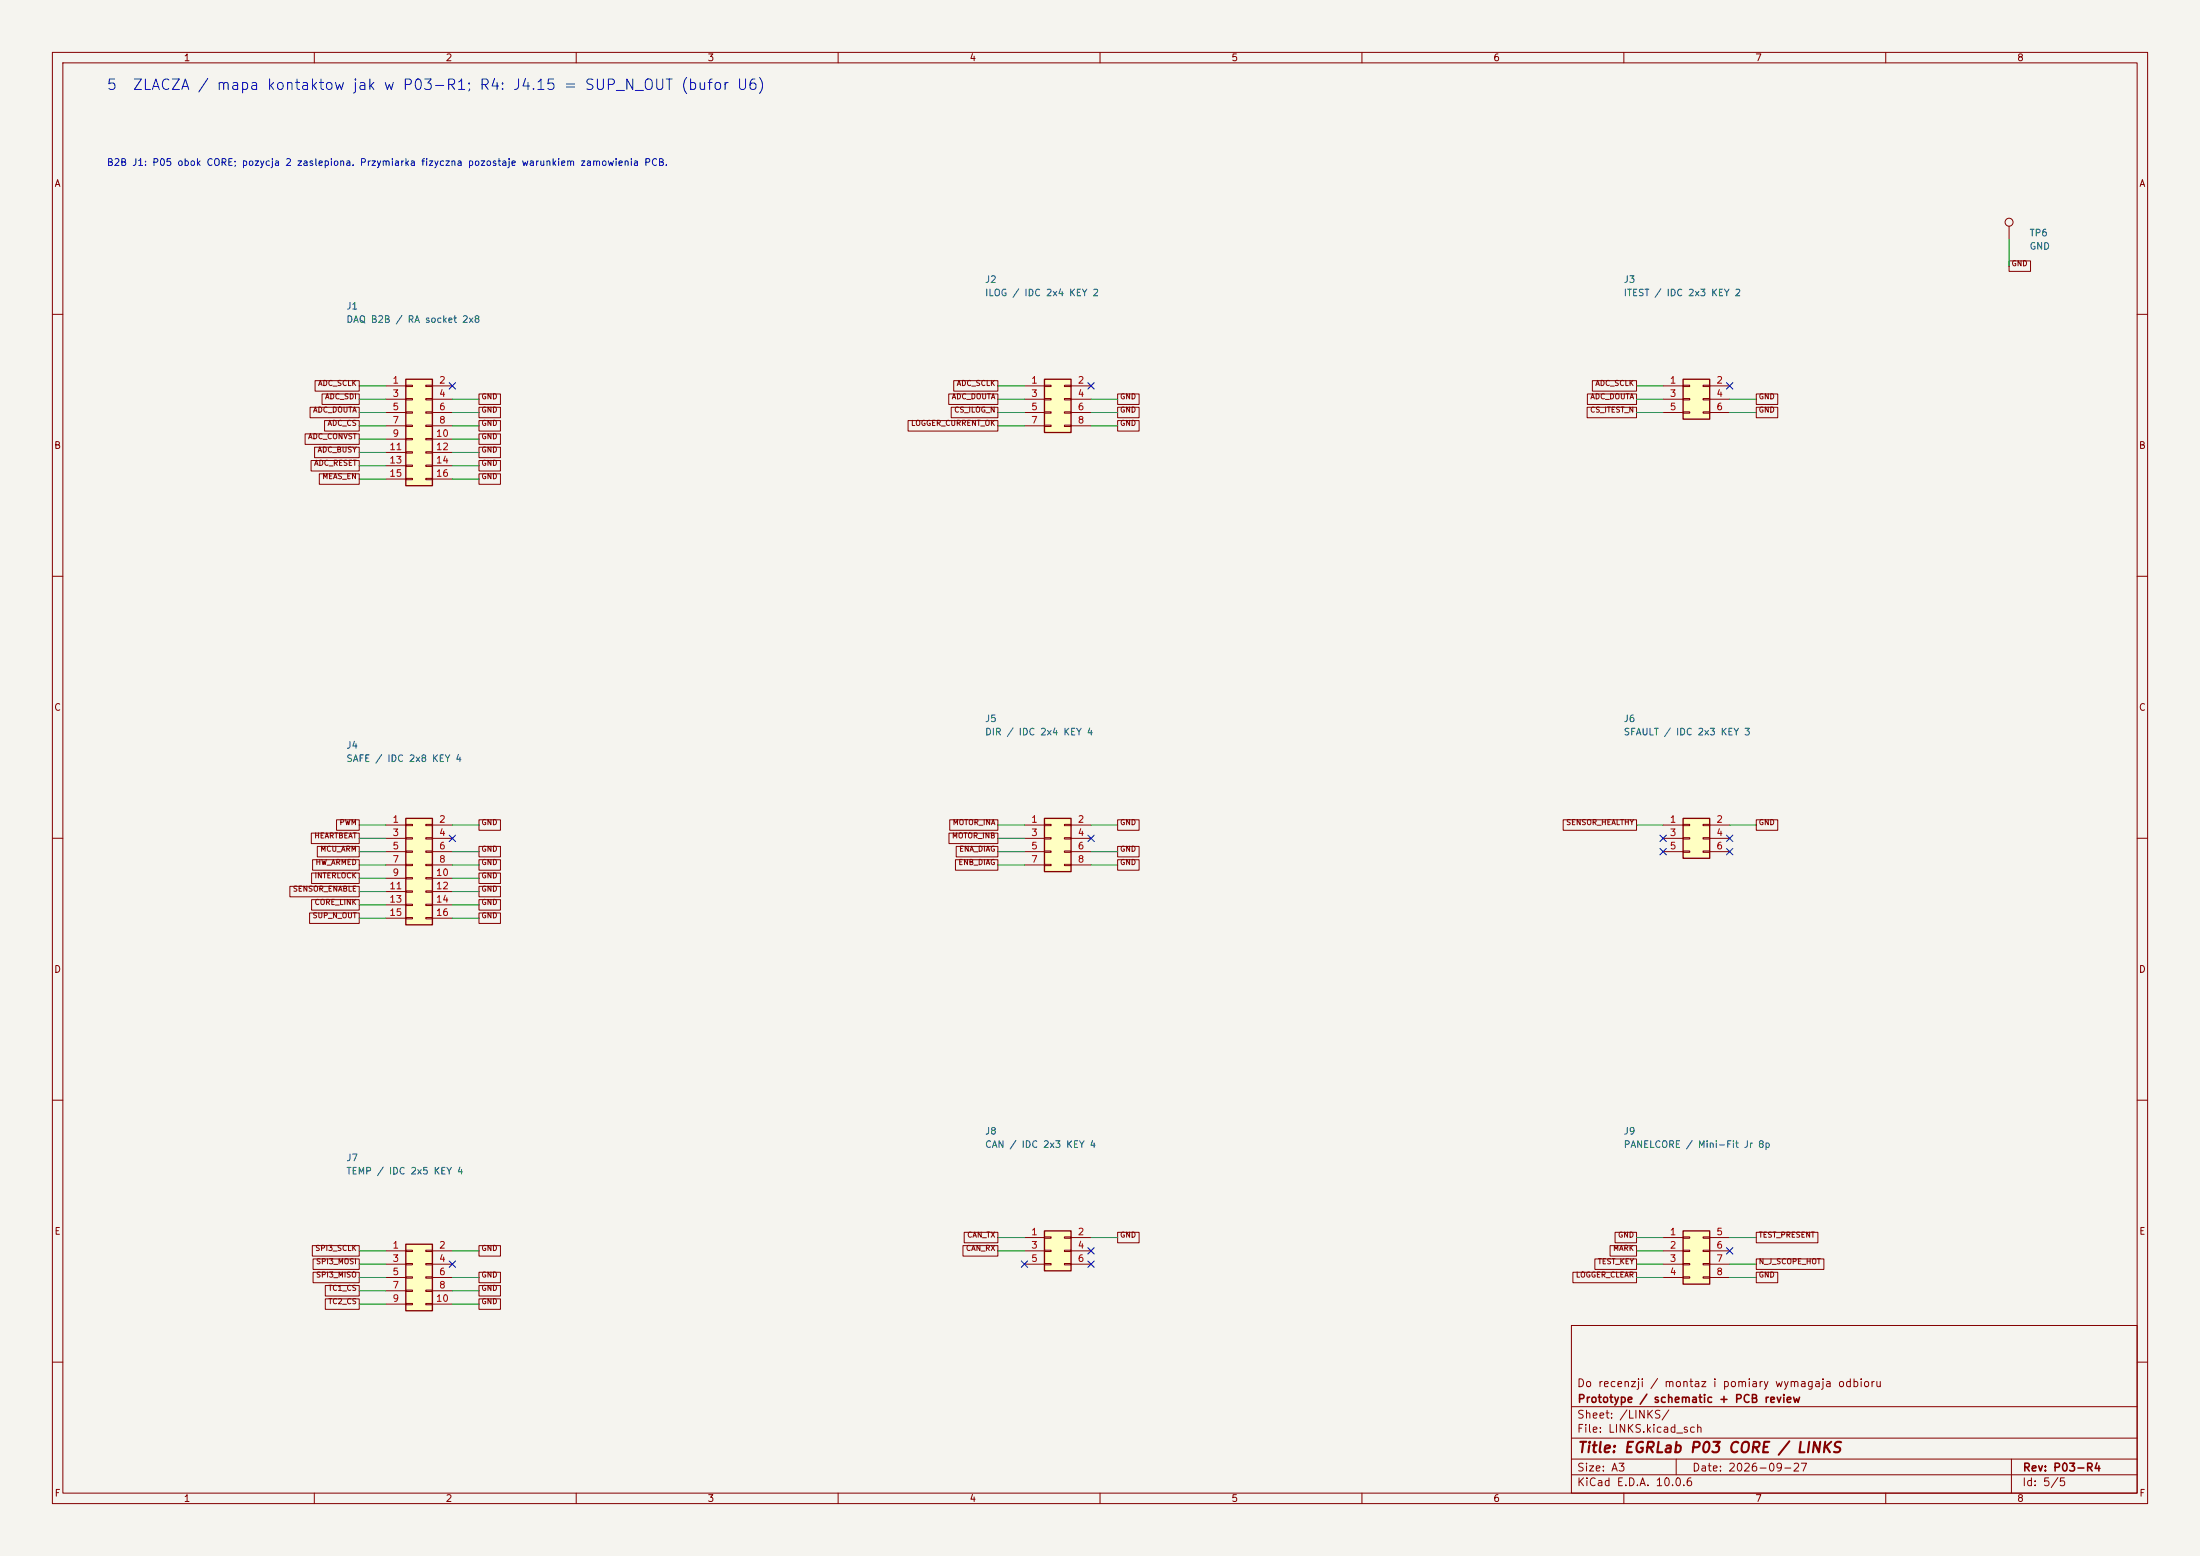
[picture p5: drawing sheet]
(kicad_sch (version 20250114) (generator "eeschema") (paper "A3") (title_block (title "EGRLab P03 CORE / LINKS") (date "2026-09-27") (rev "P03-R4") (company "Prototype / schematic + PCB review") (comment 1 "Do recenzji / montaz i pomiary wymagaja odbioru"))(lib_symbols (symbol "P03:Conn_02x08_Odd_Even" (pin_names (offset 1.016) (hide yes)) (exclude_from_sim no) (in_bom yes) (on_board yes) (in_pos_files yes) (duplicate_pin_numbers_are_jumpers no) (symbol "Conn_02x08_Odd_Even_1_1" (rectangle (start -1.27 8.89) (end 3.81 -11.43) (stroke (width 0.254) (type default)) (fill (type background))) (rectangle (start -1.27 7.747) (end 0 7.493) (stroke (width 0.1524) (type default)) (fill (type none))) (rectangle (start -1.27 5.207) (end 0 4.953) (stroke (width 0.1524) (type default)) (fill (type none))) (rectangle (start -1.27 2.667) (end 0 2.413) (stroke (width 0.1524) (type default)) (fill (type none))) (rectangle (start -1.27 0.127) (end 0 -0.127) (stroke (width 0.1524) (type default)) (fill (type none))) (rectangle (start -1.27 -2.413) (end 0 -2.667) (stroke (width 0.1524) (type default)) (fill (type none))) (rectangle (start -1.27 -4.953) (end 0 -5.207) (stroke (width 0.1524) (type default)) (fill (type none))) (rectangle (start -1.27 -7.493) (end 0 -7.747) (stroke (width 0.1524) (type default)) (fill (type none))) (rectangle (start -1.27 -10.033) (end 0 -10.287) (stroke (width 0.1524) (type default)) (fill (type none))) (rectangle (start 3.81 7.747) (end 2.54 7.493) (stroke (width 0.1524) (type default)) (fill (type none))) (rectangle (start 3.81 5.207) (end 2.54 4.953) (stroke (width 0.1524) (type default)) (fill (type none))) (rectangle (start 3.81 2.667) (end 2.54 2.413) (stroke (width 0.1524) (type default)) (fill (type none))) (rectangle (start 3.81 0.127) (end 2.54 -0.127) (stroke (width 0.1524) (type default)) (fill (type none))) (rectangle (start 3.81 -2.413) (end 2.54 -2.667) (stroke (width 0.1524) (type default)) (fill (type none))) (rectangle (start 3.81 -4.953) (end 2.54 -5.207) (stroke (width 0.1524) (type default)) (fill (type none))) (rectangle (start 3.81 -7.493) (end 2.54 -7.747) (stroke (width 0.1524) (type default)) (fill (type none))) (rectangle (start 3.81 -10.033) (end 2.54 -10.287) (stroke (width 0.1524) (type default)) (fill (type none))) (pin passive line (at -5.08 7.62 0) (length 3.81) (name "Pin_1" (effects (font (size 1.27 1.27)))) (number "1" (effects (font (size 1.27 1.27))))) (pin passive line (at 7.62 7.62 180) (length 3.81) (name "Pin_2" (effects (font (size 1.27 1.27)))) (number "2" (effects (font (size 1.27 1.27))))) (pin passive line (at -5.08 5.08 0) (length 3.81) (name "Pin_3" (effects (font (size 1.27 1.27)))) (number "3" (effects (font (size 1.27 1.27))))) (pin passive line (at 7.62 5.08 180) (length 3.81) (name "Pin_4" (effects (font (size 1.27 1.27)))) (number "4" (effects (font (size 1.27 1.27))))) (pin passive line (at -5.08 2.54 0) (length 3.81) (name "Pin_5" (effects (font (size 1.27 1.27)))) (number "5" (effects (font (size 1.27 1.27))))) (pin passive line (at 7.62 2.54 180) (length 3.81) (name "Pin_6" (effects (font (size 1.27 1.27)))) (number "6" (effects (font (size 1.27 1.27))))) (pin passive line (at -5.08 0 0) (length 3.81) (name "Pin_7" (effects (font (size 1.27 1.27)))) (number "7" (effects (font (size 1.27 1.27))))) (pin passive line (at 7.62 0 180) (length 3.81) (name "Pin_8" (effects (font (size 1.27 1.27)))) (number "8" (effects (font (size 1.27 1.27))))) (pin passive line (at -5.08 -2.54 0) (length 3.81) (name "Pin_9" (effects (font (size 1.27 1.27)))) (number "9" (effects (font (size 1.27 1.27))))) (pin passive line (at 7.62 -2.54 180) (length 3.81) (name "Pin_10" (effects (font (size 1.27 1.27)))) (number "10" (effects (font (size 1.27 1.27))))) (pin passive line (at -5.08 -5.08 0) (length 3.81) (name "Pin_11" (effects (font (size 1.27 1.27)))) (number "11" (effects (font (size 1.27 1.27))))) (pin passive line (at 7.62 -5.08 180) (length 3.81) (name "Pin_12" (effects (font (size 1.27 1.27)))) (number "12" (effects (font (size 1.27 1.27))))) (pin passive line (at -5.08 -7.62 0) (length 3.81) (name "Pin_13" (effects (font (size 1.27 1.27)))) (number "13" (effects (font (size 1.27 1.27))))) (pin passive line (at 7.62 -7.62 180) (length 3.81) (name "Pin_14" (effects (font (size 1.27 1.27)))) (number "14" (effects (font (size 1.27 1.27))))) (pin passive line (at -5.08 -10.16 0) (length 3.81) (name "Pin_15" (effects (font (size 1.27 1.27)))) (number "15" (effects (font (size 1.27 1.27))))) (pin passive line (at 7.62 -10.16 180) (length 3.81) (name "Pin_16" (effects (font (size 1.27 1.27)))) (number "16" (effects (font (size 1.27 1.27)))))) (embedded_fonts no))(symbol "P03:Conn_02x04_Odd_Even" (pin_names (offset 1.016) (hide yes)) (exclude_from_sim no) (in_bom yes) (on_board yes) (in_pos_files yes) (duplicate_pin_numbers_are_jumpers no) (symbol "Conn_02x04_Odd_Even_1_1" (rectangle (start -1.27 3.81) (end 3.81 -6.35) (stroke (width 0.254) (type default)) (fill (type background))) (rectangle (start -1.27 2.667) (end 0 2.413) (stroke (width 0.1524) (type default)) (fill (type none))) (rectangle (start -1.27 0.127) (end 0 -0.127) (stroke (width 0.1524) (type default)) (fill (type none))) (rectangle (start -1.27 -2.413) (end 0 -2.667) (stroke (width 0.1524) (type default)) (fill (type none))) (rectangle (start -1.27 -4.953) (end 0 -5.207) (stroke (width 0.1524) (type default)) (fill (type none))) (rectangle (start 3.81 2.667) (end 2.54 2.413) (stroke (width 0.1524) (type default)) (fill (type none))) (rectangle (start 3.81 0.127) (end 2.54 -0.127) (stroke (width 0.1524) (type default)) (fill (type none))) (rectangle (start 3.81 -2.413) (end 2.54 -2.667) (stroke (width 0.1524) (type default)) (fill (type none))) (rectangle (start 3.81 -4.953) (end 2.54 -5.207) (stroke (width 0.1524) (type default)) (fill (type none))) (pin passive line (at -5.08 2.54 0) (length 3.81) (name "Pin_1" (effects (font (size 1.27 1.27)))) (number "1" (effects (font (size 1.27 1.27))))) (pin passive line (at 7.62 2.54 180) (length 3.81) (name "Pin_2" (effects (font (size 1.27 1.27)))) (number "2" (effects (font (size 1.27 1.27))))) (pin passive line (at -5.08 0 0) (length 3.81) (name "Pin_3" (effects (font (size 1.27 1.27)))) (number "3" (effects (font (size 1.27 1.27))))) (pin passive line (at 7.62 0 180) (length 3.81) (name "Pin_4" (effects (font (size 1.27 1.27)))) (number "4" (effects (font (size 1.27 1.27))))) (pin passive line (at -5.08 -2.54 0) (length 3.81) (name "Pin_5" (effects (font (size 1.27 1.27)))) (number "5" (effects (font (size 1.27 1.27))))) (pin passive line (at 7.62 -2.54 180) (length 3.81) (name "Pin_6" (effects (font (size 1.27 1.27)))) (number "6" (effects (font (size 1.27 1.27))))) (pin passive line (at -5.08 -5.08 0) (length 3.81) (name "Pin_7" (effects (font (size 1.27 1.27)))) (number "7" (effects (font (size 1.27 1.27))))) (pin passive line (at 7.62 -5.08 180) (length 3.81) (name "Pin_8" (effects (font (size 1.27 1.27)))) (number "8" (effects (font (size 1.27 1.27)))))) (embedded_fonts no))(symbol "P03:Conn_02x03_Odd_Even" (pin_names (offset 1.016) (hide yes)) (exclude_from_sim no) (in_bom yes) (on_board yes) (in_pos_files yes) (duplicate_pin_numbers_are_jumpers no) (symbol "Conn_02x03_Odd_Even_1_1" (rectangle (start -1.27 3.81) (end 3.81 -3.81) (stroke (width 0.254) (type default)) (fill (type background))) (rectangle (start -1.27 2.667) (end 0 2.413) (stroke (width 0.1524) (type default)) (fill (type none))) (rectangle (start -1.27 0.127) (end 0 -0.127) (stroke (width 0.1524) (type default)) (fill (type none))) (rectangle (start -1.27 -2.413) (end 0 -2.667) (stroke (width 0.1524) (type default)) (fill (type none))) (rectangle (start 3.81 2.667) (end 2.54 2.413) (stroke (width 0.1524) (type default)) (fill (type none))) (rectangle (start 3.81 0.127) (end 2.54 -0.127) (stroke (width 0.1524) (type default)) (fill (type none))) (rectangle (start 3.81 -2.413) (end 2.54 -2.667) (stroke (width 0.1524) (type default)) (fill (type none))) (pin passive line (at -5.08 2.54 0) (length 3.81) (name "Pin_1" (effects (font (size 1.27 1.27)))) (number "1" (effects (font (size 1.27 1.27))))) (pin passive line (at 7.62 2.54 180) (length 3.81) (name "Pin_2" (effects (font (size 1.27 1.27)))) (number "2" (effects (font (size 1.27 1.27))))) (pin passive line (at -5.08 0 0) (length 3.81) (name "Pin_3" (effects (font (size 1.27 1.27)))) (number "3" (effects (font (size 1.27 1.27))))) (pin passive line (at 7.62 0 180) (length 3.81) (name "Pin_4" (effects (font (size 1.27 1.27)))) (number "4" (effects (font (size 1.27 1.27))))) (pin passive line (at -5.08 -2.54 0) (length 3.81) (name "Pin_5" (effects (font (size 1.27 1.27)))) (number "5" (effects (font (size 1.27 1.27))))) (pin passive line (at 7.62 -2.54 180) (length 3.81) (name "Pin_6" (effects (font (size 1.27 1.27)))) (number "6" (effects (font (size 1.27 1.27)))))) (embedded_fonts no))(symbol "P03:Conn_02x05_Odd_Even" (pin_names (offset 1.016) (hide yes)) (exclude_from_sim no) (in_bom yes) (on_board yes) (in_pos_files yes) (duplicate_pin_numbers_are_jumpers no) (symbol "Conn_02x05_Odd_Even_1_1" (rectangle (start -1.27 6.35) (end 3.81 -6.35) (stroke (width 0.254) (type default)) (fill (type background))) (rectangle (start -1.27 5.207) (end 0 4.953) (stroke (width 0.1524) (type default)) (fill (type none))) (rectangle (start -1.27 2.667) (end 0 2.413) (stroke (width 0.1524) (type default)) (fill (type none))) (rectangle (start -1.27 0.127) (end 0 -0.127) (stroke (width 0.1524) (type default)) (fill (type none))) (rectangle (start -1.27 -2.413) (end 0 -2.667) (stroke (width 0.1524) (type default)) (fill (type none))) (rectangle (start -1.27 -4.953) (end 0 -5.207) (stroke (width 0.1524) (type default)) (fill (type none))) (rectangle (start 3.81 5.207) (end 2.54 4.953) (stroke (width 0.1524) (type default)) (fill (type none))) (rectangle (start 3.81 2.667) (end 2.54 2.413) (stroke (width 0.1524) (type default)) (fill (type none))) (rectangle (start 3.81 0.127) (end 2.54 -0.127) (stroke (width 0.1524) (type default)) (fill (type none))) (rectangle (start 3.81 -2.413) (end 2.54 -2.667) (stroke (width 0.1524) (type default)) (fill (type none))) (rectangle (start 3.81 -4.953) (end 2.54 -5.207) (stroke (width 0.1524) (type default)) (fill (type none))) (pin passive line (at -5.08 5.08 0) (length 3.81) (name "Pin_1" (effects (font (size 1.27 1.27)))) (number "1" (effects (font (size 1.27 1.27))))) (pin passive line (at 7.62 5.08 180) (length 3.81) (name "Pin_2" (effects (font (size 1.27 1.27)))) (number "2" (effects (font (size 1.27 1.27))))) (pin passive line (at -5.08 2.54 0) (length 3.81) (name "Pin_3" (effects (font (size 1.27 1.27)))) (number "3" (effects (font (size 1.27 1.27))))) (pin passive line (at 7.62 2.54 180) (length 3.81) (name "Pin_4" (effects (font (size 1.27 1.27)))) (number "4" (effects (font (size 1.27 1.27))))) (pin passive line (at -5.08 0 0) (length 3.81) (name "Pin_5" (effects (font (size 1.27 1.27)))) (number "5" (effects (font (size 1.27 1.27))))) (pin passive line (at 7.62 0 180) (length 3.81) (name "Pin_6" (effects (font (size 1.27 1.27)))) (number "6" (effects (font (size 1.27 1.27))))) (pin passive line (at -5.08 -2.54 0) (length 3.81) (name "Pin_7" (effects (font (size 1.27 1.27)))) (number "7" (effects (font (size 1.27 1.27))))) (pin passive line (at 7.62 -2.54 180) (length 3.81) (name "Pin_8" (effects (font (size 1.27 1.27)))) (number "8" (effects (font (size 1.27 1.27))))) (pin passive line (at -5.08 -5.08 0) (length 3.81) (name "Pin_9" (effects (font (size 1.27 1.27)))) (number "9" (effects (font (size 1.27 1.27))))) (pin passive line (at 7.62 -5.08 180) (length 3.81) (name "Pin_10" (effects (font (size 1.27 1.27)))) (number "10" (effects (font (size 1.27 1.27)))))) (embedded_fonts no))(symbol "P03:Conn_02x04_Top_Bottom" (pin_names (offset 1.016) (hide yes)) (exclude_from_sim no) (in_bom yes) (on_board yes) (in_pos_files yes) (duplicate_pin_numbers_are_jumpers no) (symbol "Conn_02x04_Top_Bottom_1_1" (rectangle (start -1.27 3.81) (end 3.81 -6.35) (stroke (width 0.254) (type default)) (fill (type background))) (rectangle (start -1.27 2.667) (end 0 2.413) (stroke (width 0.1524) (type default)) (fill (type none))) (rectangle (start -1.27 0.127) (end 0 -0.127) (stroke (width 0.1524) (type default)) (fill (type none))) (rectangle (start -1.27 -2.413) (end 0 -2.667) (stroke (width 0.1524) (type default)) (fill (type none))) (rectangle (start -1.27 -4.953) (end 0 -5.207) (stroke (width 0.1524) (type default)) (fill (type none))) (rectangle (start 3.81 2.667) (end 2.54 2.413) (stroke (width 0.1524) (type default)) (fill (type none))) (rectangle (start 3.81 0.127) (end 2.54 -0.127) (stroke (width 0.1524) (type default)) (fill (type none))) (rectangle (start 3.81 -2.413) (end 2.54 -2.667) (stroke (width 0.1524) (type default)) (fill (type none))) (rectangle (start 3.81 -4.953) (end 2.54 -5.207) (stroke (width 0.1524) (type default)) (fill (type none))) (pin passive line (at -5.08 2.54 0) (length 3.81) (name "Pin_1" (effects (font (size 1.27 1.27)))) (number "1" (effects (font (size 1.27 1.27))))) (pin passive line (at -5.08 0 0) (length 3.81) (name "Pin_2" (effects (font (size 1.27 1.27)))) (number "2" (effects (font (size 1.27 1.27))))) (pin passive line (at -5.08 -2.54 0) (length 3.81) (name "Pin_3" (effects (font (size 1.27 1.27)))) (number "3" (effects (font (size 1.27 1.27))))) (pin passive line (at -5.08 -5.08 0) (length 3.81) (name "Pin_4" (effects (font (size 1.27 1.27)))) (number "4" (effects (font (size 1.27 1.27))))) (pin passive line (at 7.62 2.54 180) (length 3.81) (name "Pin_5" (effects (font (size 1.27 1.27)))) (number "5" (effects (font (size 1.27 1.27))))) (pin passive line (at 7.62 0 180) (length 3.81) (name "Pin_6" (effects (font (size 1.27 1.27)))) (number "6" (effects (font (size 1.27 1.27))))) (pin passive line (at 7.62 -2.54 180) (length 3.81) (name "Pin_7" (effects (font (size 1.27 1.27)))) (number "7" (effects (font (size 1.27 1.27))))) (pin passive line (at 7.62 -5.08 180) (length 3.81) (name "Pin_8" (effects (font (size 1.27 1.27)))) (number "8" (effects (font (size 1.27 1.27)))))) (embedded_fonts no))(symbol "P03:TestPoint" (pin_numbers (hide yes)) (pin_names (offset 0.762) (hide yes)) (exclude_from_sim no) (in_bom yes) (on_board yes) (in_pos_files yes) (duplicate_pin_numbers_are_jumpers no) (symbol "TestPoint_0_1" (circle (center 0 3.302) (radius 0.762) (stroke (width 0) (type default)) (fill (type none)))) (symbol "TestPoint_1_1" (pin passive line (at 0 0 90) (length 2.54) (name "1" (effects (font (size 1.27 1.27)))) (number "1" (effects (font (size 1.27 1.27)))))) (embedded_fonts no)))(symbol (lib_id "P03:Conn_02x08_Odd_Even") (at 78.74 81.28 0) (unit 1) (in_bom yes) (on_board yes) (dnp no) (property "Reference" "J1" (at 66.04 58.42 0) (effects (font (size 1.27 1.27)) (justify left))) (property "Value" "DAQ B2B / RA socket 2x8" (at 66.04 60.96 0) (effects (font (size 1.27 1.27)) (justify left)))(property "Footprint" "Connector_PinSocket_2.54mm:PinSocket_2x08_P2.54mm_Horizontal" (at 78.74 81.28 0) (effects (font (size 1 1)) hide))(property "MPN" "Samtec SSW-108-02-G-D-RA (right-angle 2x8 socket, Au) or equivalent" (at 78.74 81.28 0) (effects (font (size 1 1)) hide))(property "BaselineRef" "J_DAQA" (at 78.74 81.28 0) (effects (font (size 1 1)) hide))(property "Datasheet" "https://www.samtec.com/products/ssw" (at 78.74 81.28 0) (effects (font (size 1 1)) hide))(pin "1")(pin "2")(pin "3")(pin "4")(pin "5")(pin "6")(pin "7")(pin "8")(pin "9")(pin "10")(pin "11")(pin "12")(pin "13")(pin "14")(pin "15")(pin "16"))(symbol (lib_id "P03:Conn_02x04_Odd_Even") (at 200.66 76.2 0) (unit 1) (in_bom yes) (on_board yes) (dnp no) (property "Reference" "J2" (at 187.96 53.34 0) (effects (font (size 1.27 1.27)) (justify left))) (property "Value" "ILOG / IDC 2x4 KEY 2" (at 187.96 55.88 0) (effects (font (size 1.27 1.27)) (justify left)))(property "Footprint" "Connector_IDC:IDC-Header_2x04_P2.54mm_Vertical" (at 200.66 76.2 0) (effects (font (size 1 1)) hide))(property "MPN" "IDC box header 2x4, 2.54 mm, Au" (at 200.66 76.2 0) (effects (font (size 1 1)) hide))(property "BaselineRef" "J_ILOGA" (at 200.66 76.2 0) (effects (font (size 1 1)) hide))(property "Datasheet" "" (at 200.66 76.2 0) (effects (font (size 1 1)) hide))(pin "1")(pin "2")(pin "3")(pin "4")(pin "5")(pin "6")(pin "7")(pin "8"))(symbol (lib_id "P03:Conn_02x03_Odd_Even") (at 322.58 76.2 0) (unit 1) (in_bom yes) (on_board yes) (dnp no) (property "Reference" "J3" (at 309.88 53.34 0) (effects (font (size 1.27 1.27)) (justify left))) (property "Value" "ITEST / IDC 2x3 KEY 2" (at 309.88 55.88 0) (effects (font (size 1.27 1.27)) (justify left)))(property "Footprint" "Connector_IDC:IDC-Header_2x03_P2.54mm_Vertical" (at 322.58 76.2 0) (effects (font (size 1 1)) hide))(property "MPN" "IDC box header 2x3, 2.54 mm, Au" (at 322.58 76.2 0) (effects (font (size 1 1)) hide))(property "BaselineRef" "J_ITESTA" (at 322.58 76.2 0) (effects (font (size 1 1)) hide))(property "Datasheet" "" (at 322.58 76.2 0) (effects (font (size 1 1)) hide))(pin "1")(pin "2")(pin "3")(pin "4")(pin "5")(pin "6"))(symbol (lib_id "P03:Conn_02x08_Odd_Even") (at 78.74 165.1 0) (unit 1) (in_bom yes) (on_board yes) (dnp no) (property "Reference" "J4" (at 66.04 142.24 0) (effects (font (size 1.27 1.27)) (justify left))) (property "Value" "SAFE / IDC 2x8 KEY 4" (at 66.04 144.78 0) (effects (font (size 1.27 1.27)) (justify left)))(property "Footprint" "Connector_IDC:IDC-Header_2x08_P2.54mm_Vertical" (at 78.74 165.1 0) (effects (font (size 1 1)) hide))(property "MPN" "IDC box header 2x8, 2.54 mm, Au" (at 78.74 165.1 0) (effects (font (size 1 1)) hide))(property "BaselineRef" "J_SAFEA" (at 78.74 165.1 0) (effects (font (size 1 1)) hide))(property "Datasheet" "" (at 78.74 165.1 0) (effects (font (size 1 1)) hide))(pin "1")(pin "2")(pin "3")(pin "4")(pin "5")(pin "6")(pin "7")(pin "8")(pin "9")(pin "10")(pin "11")(pin "12")(pin "13")(pin "14")(pin "15")(pin "16"))(symbol (lib_id "P03:Conn_02x04_Odd_Even") (at 200.66 160.02 0) (unit 1) (in_bom yes) (on_board yes) (dnp no) (property "Reference" "J5" (at 187.96 137.16 0) (effects (font (size 1.27 1.27)) (justify left))) (property "Value" "DIR / IDC 2x4 KEY 4" (at 187.96 139.7 0) (effects (font (size 1.27 1.27)) (justify left)))(property "Footprint" "Connector_IDC:IDC-Header_2x04_P2.54mm_Vertical" (at 200.66 160.02 0) (effects (font (size 1 1)) hide))(property "MPN" "IDC box header 2x4, 2.54 mm, Au" (at 200.66 160.02 0) (effects (font (size 1 1)) hide))(property "BaselineRef" "J_DIRA" (at 200.66 160.02 0) (effects (font (size 1 1)) hide))(property "Datasheet" "" (at 200.66 160.02 0) (effects (font (size 1 1)) hide))(pin "1")(pin "2")(pin "3")(pin "4")(pin "5")(pin "6")(pin "7")(pin "8"))(symbol (lib_id "P03:Conn_02x03_Odd_Even") (at 322.58 160.02 0) (unit 1) (in_bom yes) (on_board yes) (dnp no) (property "Reference" "J6" (at 309.88 137.16 0) (effects (font (size 1.27 1.27)) (justify left))) (property "Value" "SFAULT / IDC 2x3 KEY 3" (at 309.88 139.7 0) (effects (font (size 1.27 1.27)) (justify left)))(property "Footprint" "Connector_IDC:IDC-Header_2x03_P2.54mm_Vertical" (at 322.58 160.02 0) (effects (font (size 1 1)) hide))(property "MPN" "IDC box header 2x3, 2.54 mm, Au" (at 322.58 160.02 0) (effects (font (size 1 1)) hide))(property "BaselineRef" "J_SFAULTA" (at 322.58 160.02 0) (effects (font (size 1 1)) hide))(property "Datasheet" "" (at 322.58 160.02 0) (effects (font (size 1 1)) hide))(pin "1")(pin "2")(pin "3")(pin "4")(pin "5")(pin "6"))(symbol (lib_id "P03:Conn_02x05_Odd_Even") (at 78.74 243.84 0) (unit 1) (in_bom yes) (on_board yes) (dnp no) (property "Reference" "J7" (at 66.04 220.98 0) (effects (font (size 1.27 1.27)) (justify left))) (property "Value" "TEMP / IDC 2x5 KEY 4" (at 66.04 223.51999999999998 0) (effects (font (size 1.27 1.27)) (justify left)))(property "Footprint" "Connector_IDC:IDC-Header_2x05_P2.54mm_Vertical" (at 78.74 243.84 0) (effects (font (size 1 1)) hide))(property "MPN" "IDC box header 2x5, 2.54 mm, Au" (at 78.74 243.84 0) (effects (font (size 1 1)) hide))(property "BaselineRef" "J_TEMPA" (at 78.74 243.84 0) (effects (font (size 1 1)) hide))(property "Datasheet" "" (at 78.74 243.84 0) (effects (font (size 1 1)) hide))(pin "1")(pin "2")(pin "3")(pin "4")(pin "5")(pin "6")(pin "7")(pin "8")(pin "9")(pin "10"))(symbol (lib_id "P03:Conn_02x03_Odd_Even") (at 200.66 238.76 0) (unit 1) (in_bom yes) (on_board yes) (dnp no) (property "Reference" "J8" (at 187.96 215.9 0) (effects (font (size 1.27 1.27)) (justify left))) (property "Value" "CAN / IDC 2x3 KEY 4" (at 187.96 218.44 0) (effects (font (size 1.27 1.27)) (justify left)))(property "Footprint" "Connector_IDC:IDC-Header_2x03_P2.54mm_Vertical" (at 200.66 238.76 0) (effects (font (size 1 1)) hide))(property "MPN" "IDC box header 2x3, 2.54 mm, Au" (at 200.66 238.76 0) (effects (font (size 1 1)) hide))(property "BaselineRef" "J_CANA" (at 200.66 238.76 0) (effects (font (size 1 1)) hide))(property "Datasheet" "" (at 200.66 238.76 0) (effects (font (size 1 1)) hide))(pin "1")(pin "2")(pin "3")(pin "4")(pin "5")(pin "6"))(symbol (lib_id "P03:Conn_02x04_Top_Bottom") (at 322.58 238.76 0) (unit 1) (in_bom yes) (on_board yes) (dnp no) (property "Reference" "J9" (at 309.88 215.9 0) (effects (font (size 1.27 1.27)) (justify left))) (property "Value" "PANELCORE / Mini-Fit Jr 8p" (at 309.88 218.44 0) (effects (font (size 1.27 1.27)) (justify left)))(property "Footprint" "Connector_Molex:Molex_Mini-Fit_Jr_5566-08A_2x04_P4.20mm_Vertical" (at 322.58 238.76 0) (effects (font (size 1 1)) hide))(property "MPN" "Molex Mini-Fit Jr 5566-08A vertical, Au (39-28-x08x)" (at 322.58 238.76 0) (effects (font (size 1 1)) hide))(property "BaselineRef" "J_PANELCOREA" (at 322.58 238.76 0) (effects (font (size 1 1)) hide))(property "Datasheet" "http://www.molex.com/pdm_docs/sd/039281083_sd.pdf" (at 322.58 238.76 0) (effects (font (size 1 1)) hide))(pin "1")(pin "2")(pin "3")(pin "4")(pin "5")(pin "6")(pin "7")(pin "8"))(symbol (lib_id "P03:TestPoint") (at 383.54 45.72 0) (unit 1) (in_bom yes) (on_board yes) (dnp no) (property "Reference" "TP6" (at 387.35 44.449999999999996 0) (effects (font (size 1.27 1.27)) (justify left))) (property "Value" "GND" (at 387.35 46.989999999999995 0) (effects (font (size 1.27 1.27)) (justify left)))(property "Footprint" "P03:TestPad_1" (at 383.54 45.72 0) (effects (font (size 1 1)) hide))(property "MPN" "PCB test pad" (at 383.54 45.72 0) (effects (font (size 1 1)) hide))(property "BaselineRef" "ADDED_TESTPAD" (at 383.54 45.72 0) (effects (font (size 1 1)) hide))(property "Datasheet" "" (at 383.54 45.72 0) (effects (font (size 1 1)) hide))(pin "1"))(text "5  ZLACZA / mapa kontaktow jak w P03-R1; R4: J4.15 = SUP_N_OUT (bufor U6)" (at 20.32 15.24 0) (effects (font (size 2 2)) (justify left top)))(text "B2B J1: P05 obok CORE; pozycja 2 zaslepiona. Przymiarka fizyczna pozostaje warunkiem zamowienia PCB." (at 20.32 30.48 0) (effects (font (size 1.3 1.3)) (justify left top)))(wire (pts (xy 73.66 73.66) (xy 68.58 73.66)) (stroke (width 0) (type default)))(global_label "ADC_SCLK" (shape passive) (at 68.58 73.66 0) (effects (font (size 1 1)) (justify right bottom)))(no_connect (at 86.36 73.66))(wire (pts (xy 73.66 76.2) (xy 68.58 76.2)) (stroke (width 0) (type default)))(global_label "ADC_SDI" (shape passive) (at 68.58 76.2 0) (effects (font (size 1 1)) (justify right bottom)))(wire (pts (xy 86.36 76.2) (xy 91.44 76.2)) (stroke (width 0) (type default)))(global_label "GND" (shape passive) (at 91.44 76.2 0) (effects (font (size 1 1)) (justify left bottom)))(wire (pts (xy 73.66 78.74) (xy 68.58 78.74)) (stroke (width 0) (type default)))(global_label "ADC_DOUTA" (shape passive) (at 68.58 78.74 0) (effects (font (size 1 1)) (justify right bottom)))(wire (pts (xy 86.36 78.74) (xy 91.44 78.74)) (stroke (width 0) (type default)))(global_label "GND" (shape passive) (at 91.44 78.74 0) (effects (font (size 1 1)) (justify left bottom)))(wire (pts (xy 73.66 81.28) (xy 68.58 81.28)) (stroke (width 0) (type default)))(global_label "ADC_CS" (shape passive) (at 68.58 81.28 0) (effects (font (size 1 1)) (justify right bottom)))(wire (pts (xy 86.36 81.28) (xy 91.44 81.28)) (stroke (width 0) (type default)))(global_label "GND" (shape passive) (at 91.44 81.28 0) (effects (font (size 1 1)) (justify left bottom)))(wire (pts (xy 73.66 83.82) (xy 68.58 83.82)) (stroke (width 0) (type default)))(global_label "ADC_CONVST" (shape passive) (at 68.58 83.82 0) (effects (font (size 1 1)) (justify right bottom)))(wire (pts (xy 86.36 83.82) (xy 91.44 83.82)) (stroke (width 0) (type default)))(global_label "GND" (shape passive) (at 91.44 83.82 0) (effects (font (size 1 1)) (justify left bottom)))(wire (pts (xy 73.66 86.36) (xy 68.58 86.36)) (stroke (width 0) (type default)))(global_label "ADC_BUSY" (shape passive) (at 68.58 86.36 0) (effects (font (size 1 1)) (justify right bottom)))(wire (pts (xy 86.36 86.36) (xy 91.44 86.36)) (stroke (width 0) (type default)))(global_label "GND" (shape passive) (at 91.44 86.36 0) (effects (font (size 1 1)) (justify left bottom)))(wire (pts (xy 73.66 88.9) (xy 68.58 88.9)) (stroke (width 0) (type default)))(global_label "ADC_RESET" (shape passive) (at 68.58 88.9 0) (effects (font (size 1 1)) (justify right bottom)))(wire (pts (xy 86.36 88.9) (xy 91.44 88.9)) (stroke (width 0) (type default)))(global_label "GND" (shape passive) (at 91.44 88.9 0) (effects (font (size 1 1)) (justify left bottom)))(wire (pts (xy 73.66 91.44) (xy 68.58 91.44)) (stroke (width 0) (type default)))(global_label "MEAS_EN" (shape passive) (at 68.58 91.44 0) (effects (font (size 1 1)) (justify right bottom)))(wire (pts (xy 86.36 91.44) (xy 91.44 91.44)) (stroke (width 0) (type default)))(global_label "GND" (shape passive) (at 91.44 91.44 0) (effects (font (size 1 1)) (justify left bottom)))(wire (pts (xy 195.58 73.66) (xy 190.5 73.66)) (stroke (width 0) (type default)))(global_label "ADC_SCLK" (shape passive) (at 190.5 73.66 0) (effects (font (size 1 1)) (justify right bottom)))(no_connect (at 208.28 73.66))(wire (pts (xy 195.58 76.2) (xy 190.5 76.2)) (stroke (width 0) (type default)))(global_label "ADC_DOUTA" (shape passive) (at 190.5 76.2 0) (effects (font (size 1 1)) (justify right bottom)))(wire (pts (xy 208.28 76.2) (xy 213.36 76.2)) (stroke (width 0) (type default)))(global_label "GND" (shape passive) (at 213.36 76.2 0) (effects (font (size 1 1)) (justify left bottom)))(wire (pts (xy 195.58 78.74) (xy 190.5 78.74)) (stroke (width 0) (type default)))(global_label "CS_ILOG_N" (shape passive) (at 190.5 78.74 0) (effects (font (size 1 1)) (justify right bottom)))(wire (pts (xy 208.28 78.74) (xy 213.36 78.74)) (stroke (width 0) (type default)))(global_label "GND" (shape passive) (at 213.36 78.74 0) (effects (font (size 1 1)) (justify left bottom)))(wire (pts (xy 195.58 81.28) (xy 190.5 81.28)) (stroke (width 0) (type default)))(global_label "LOGGER_CURRENT_OK" (shape passive) (at 190.5 81.28 0) (effects (font (size 1 1)) (justify right bottom)))(wire (pts (xy 208.28 81.28) (xy 213.36 81.28)) (stroke (width 0) (type default)))(global_label "GND" (shape passive) (at 213.36 81.28 0) (effects (font (size 1 1)) (justify left bottom)))(wire (pts (xy 317.5 73.66) (xy 312.42 73.66)) (stroke (width 0) (type default)))(global_label "ADC_SCLK" (shape passive) (at 312.42 73.66 0) (effects (font (size 1 1)) (justify right bottom)))(no_connect (at 330.2 73.66))(wire (pts (xy 317.5 76.2) (xy 312.42 76.2)) (stroke (width 0) (type default)))(global_label "ADC_DOUTA" (shape passive) (at 312.42 76.2 0) (effects (font (size 1 1)) (justify right bottom)))(wire (pts (xy 330.2 76.2) (xy 335.28 76.2)) (stroke (width 0) (type default)))(global_label "GND" (shape passive) (at 335.28 76.2 0) (effects (font (size 1 1)) (justify left bottom)))(wire (pts (xy 317.5 78.74) (xy 312.42 78.74)) (stroke (width 0) (type default)))(global_label "CS_ITEST_N" (shape passive) (at 312.42 78.74 0) (effects (font (size 1 1)) (justify right bottom)))(wire (pts (xy 330.2 78.74) (xy 335.28 78.74)) (stroke (width 0) (type default)))(global_label "GND" (shape passive) (at 335.28 78.74 0) (effects (font (size 1 1)) (justify left bottom)))(wire (pts (xy 73.66 157.48) (xy 68.58 157.48)) (stroke (width 0) (type default)))(global_label "PWM" (shape passive) (at 68.58 157.48 0) (effects (font (size 1 1)) (justify right bottom)))(wire (pts (xy 86.36 157.48) (xy 91.44 157.48)) (stroke (width 0) (type default)))(global_label "GND" (shape passive) (at 91.44 157.48 0) (effects (font (size 1 1)) (justify left bottom)))(wire (pts (xy 73.66 160.02) (xy 68.58 160.02)) (stroke (width 0) (type default)))(global_label "HEARTBEAT" (shape passive) (at 68.58 160.02 0) (effects (font (size 1 1)) (justify right bottom)))(no_connect (at 86.36 160.02))(wire (pts (xy 73.66 162.56) (xy 68.58 162.56)) (stroke (width 0) (type default)))(global_label "MCU_ARM" (shape passive) (at 68.58 162.56 0) (effects (font (size 1 1)) (justify right bottom)))(wire (pts (xy 86.36 162.56) (xy 91.44 162.56)) (stroke (width 0) (type default)))(global_label "GND" (shape passive) (at 91.44 162.56 0) (effects (font (size 1 1)) (justify left bottom)))(wire (pts (xy 73.66 165.1) (xy 68.58 165.1)) (stroke (width 0) (type default)))(global_label "HW_ARMED" (shape passive) (at 68.58 165.1 0) (effects (font (size 1 1)) (justify right bottom)))(wire (pts (xy 86.36 165.1) (xy 91.44 165.1)) (stroke (width 0) (type default)))(global_label "GND" (shape passive) (at 91.44 165.1 0) (effects (font (size 1 1)) (justify left bottom)))(wire (pts (xy 73.66 167.64) (xy 68.58 167.64)) (stroke (width 0) (type default)))(global_label "INTERLOCK" (shape passive) (at 68.58 167.64 0) (effects (font (size 1 1)) (justify right bottom)))(wire (pts (xy 86.36 167.64) (xy 91.44 167.64)) (stroke (width 0) (type default)))(global_label "GND" (shape passive) (at 91.44 167.64 0) (effects (font (size 1 1)) (justify left bottom)))(wire (pts (xy 73.66 170.18) (xy 68.58 170.18)) (stroke (width 0) (type default)))(global_label "SENSOR_ENABLE" (shape passive) (at 68.58 170.18 0) (effects (font (size 1 1)) (justify right bottom)))(wire (pts (xy 86.36 170.18) (xy 91.44 170.18)) (stroke (width 0) (type default)))(global_label "GND" (shape passive) (at 91.44 170.18 0) (effects (font (size 1 1)) (justify left bottom)))(wire (pts (xy 73.66 172.72) (xy 68.58 172.72)) (stroke (width 0) (type default)))(global_label "CORE_LINK" (shape passive) (at 68.58 172.72 0) (effects (font (size 1 1)) (justify right bottom)))(wire (pts (xy 86.36 172.72) (xy 91.44 172.72)) (stroke (width 0) (type default)))(global_label "GND" (shape passive) (at 91.44 172.72 0) (effects (font (size 1 1)) (justify left bottom)))(wire (pts (xy 73.66 175.26) (xy 68.58 175.26)) (stroke (width 0) (type default)))(global_label "SUP_N_OUT" (shape passive) (at 68.58 175.26 0) (effects (font (size 1 1)) (justify right bottom)))(wire (pts (xy 86.36 175.26) (xy 91.44 175.26)) (stroke (width 0) (type default)))(global_label "GND" (shape passive) (at 91.44 175.26 0) (effects (font (size 1 1)) (justify left bottom)))(wire (pts (xy 195.58 157.48) (xy 190.5 157.48)) (stroke (width 0) (type default)))(global_label "MOTOR_INA" (shape passive) (at 190.5 157.48 0) (effects (font (size 1 1)) (justify right bottom)))(wire (pts (xy 208.28 157.48) (xy 213.36 157.48)) (stroke (width 0) (type default)))(global_label "GND" (shape passive) (at 213.36 157.48 0) (effects (font (size 1 1)) (justify left bottom)))(wire (pts (xy 195.58 160.02) (xy 190.5 160.02)) (stroke (width 0) (type default)))(global_label "MOTOR_INB" (shape passive) (at 190.5 160.02 0) (effects (font (size 1 1)) (justify right bottom)))(no_connect (at 208.28 160.02))(wire (pts (xy 195.58 162.56) (xy 190.5 162.56)) (stroke (width 0) (type default)))(global_label "ENA_DIAG" (shape passive) (at 190.5 162.56 0) (effects (font (size 1 1)) (justify right bottom)))(wire (pts (xy 208.28 162.56) (xy 213.36 162.56)) (stroke (width 0) (type default)))(global_label "GND" (shape passive) (at 213.36 162.56 0) (effects (font (size 1 1)) (justify left bottom)))(wire (pts (xy 195.58 165.1) (xy 190.5 165.1)) (stroke (width 0) (type default)))(global_label "ENB_DIAG" (shape passive) (at 190.5 165.1 0) (effects (font (size 1 1)) (justify right bottom)))(wire (pts (xy 208.28 165.1) (xy 213.36 165.1)) (stroke (width 0) (type default)))(global_label "GND" (shape passive) (at 213.36 165.1 0) (effects (font (size 1 1)) (justify left bottom)))(wire (pts (xy 317.5 157.48) (xy 312.42 157.48)) (stroke (width 0) (type default)))(global_label "SENSOR_HEALTHY" (shape passive) (at 312.42 157.48 0) (effects (font (size 1 1)) (justify right bottom)))(wire (pts (xy 330.2 157.48) (xy 335.28 157.48)) (stroke (width 0) (type default)))(global_label "GND" (shape passive) (at 335.28 157.48 0) (effects (font (size 1 1)) (justify left bottom)))(no_connect (at 317.5 160.02))(no_connect (at 330.2 160.02))(no_connect (at 317.5 162.56))(no_connect (at 330.2 162.56))(wire (pts (xy 73.66 238.76) (xy 68.58 238.76)) (stroke (width 0) (type default)))(global_label "SPI3_SCLK" (shape passive) (at 68.58 238.76 0) (effects (font (size 1 1)) (justify right bottom)))(wire (pts (xy 86.36 238.76) (xy 91.44 238.76)) (stroke (width 0) (type default)))(global_label "GND" (shape passive) (at 91.44 238.76 0) (effects (font (size 1 1)) (justify left bottom)))(wire (pts (xy 73.66 241.3) (xy 68.58 241.3)) (stroke (width 0) (type default)))(global_label "SPI3_MOSI" (shape passive) (at 68.58 241.3 0) (effects (font (size 1 1)) (justify right bottom)))(no_connect (at 86.36 241.3))(wire (pts (xy 73.66 243.84) (xy 68.58 243.84)) (stroke (width 0) (type default)))(global_label "SPI3_MISO" (shape passive) (at 68.58 243.84 0) (effects (font (size 1 1)) (justify right bottom)))(wire (pts (xy 86.36 243.84) (xy 91.44 243.84)) (stroke (width 0) (type default)))(global_label "GND" (shape passive) (at 91.44 243.84 0) (effects (font (size 1 1)) (justify left bottom)))(wire (pts (xy 73.66 246.38) (xy 68.58 246.38)) (stroke (width 0) (type default)))(global_label "TC1_CS" (shape passive) (at 68.58 246.38 0) (effects (font (size 1 1)) (justify right bottom)))(wire (pts (xy 86.36 246.38) (xy 91.44 246.38)) (stroke (width 0) (type default)))(global_label "GND" (shape passive) (at 91.44 246.38 0) (effects (font (size 1 1)) (justify left bottom)))(wire (pts (xy 73.66 248.92) (xy 68.58 248.92)) (stroke (width 0) (type default)))(global_label "TC2_CS" (shape passive) (at 68.58 248.92 0) (effects (font (size 1 1)) (justify right bottom)))(wire (pts (xy 86.36 248.92) (xy 91.44 248.92)) (stroke (width 0) (type default)))(global_label "GND" (shape passive) (at 91.44 248.92 0) (effects (font (size 1 1)) (justify left bottom)))(wire (pts (xy 195.58 236.22) (xy 190.5 236.22)) (stroke (width 0) (type default)))(global_label "CAN_TX" (shape passive) (at 190.5 236.22 0) (effects (font (size 1 1)) (justify right bottom)))(wire (pts (xy 208.28 236.22) (xy 213.36 236.22)) (stroke (width 0) (type default)))(global_label "GND" (shape passive) (at 213.36 236.22 0) (effects (font (size 1 1)) (justify left bottom)))(wire (pts (xy 195.58 238.76) (xy 190.5 238.76)) (stroke (width 0) (type default)))(global_label "CAN_RX" (shape passive) (at 190.5 238.76 0) (effects (font (size 1 1)) (justify right bottom)))(no_connect (at 208.28 238.76))(no_connect (at 195.58 241.3))(no_connect (at 208.28 241.3))(wire (pts (xy 317.5 236.22) (xy 312.42 236.22)) (stroke (width 0) (type default)))(global_label "GND" (shape passive) (at 312.42 236.22 0) (effects (font (size 1 1)) (justify right bottom)))(wire (pts (xy 317.5 238.76) (xy 312.42 238.76)) (stroke (width 0) (type default)))(global_label "MARK" (shape passive) (at 312.42 238.76 0) (effects (font (size 1 1)) (justify right bottom)))(wire (pts (xy 317.5 241.3) (xy 312.42 241.3)) (stroke (width 0) (type default)))(global_label "TEST_KEY" (shape passive) (at 312.42 241.3 0) (effects (font (size 1 1)) (justify right bottom)))(wire (pts (xy 317.5 243.84) (xy 312.42 243.84)) (stroke (width 0) (type default)))(global_label "LOGGER_CLEAR" (shape passive) (at 312.42 243.84 0) (effects (font (size 1 1)) (justify right bottom)))(wire (pts (xy 330.2 236.22) (xy 335.28 236.22)) (stroke (width 0) (type default)))(global_label "TEST_PRESENT" (shape passive) (at 335.28 236.22 0) (effects (font (size 1 1)) (justify left bottom)))(no_connect (at 330.2 238.76))(wire (pts (xy 330.2 241.3) (xy 335.28 241.3)) (stroke (width 0) (type default)))(global_label "N_J_SCOPE_HOT" (shape passive) (at 335.28 241.3 0) (effects (font (size 1 1)) (justify left bottom)))(wire (pts (xy 330.2 243.84) (xy 335.28 243.84)) (stroke (width 0) (type default)))(global_label "GND" (shape passive) (at 335.28 243.84 0) (effects (font (size 1 1)) (justify left bottom)))(wire (pts (xy 383.54 45.72) (xy 383.54 50.8)) (stroke (width 0) (type default)))(global_label "GND" (shape passive) (at 383.54 50.8 0) (effects (font (size 1 1)) (justify left bottom))))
